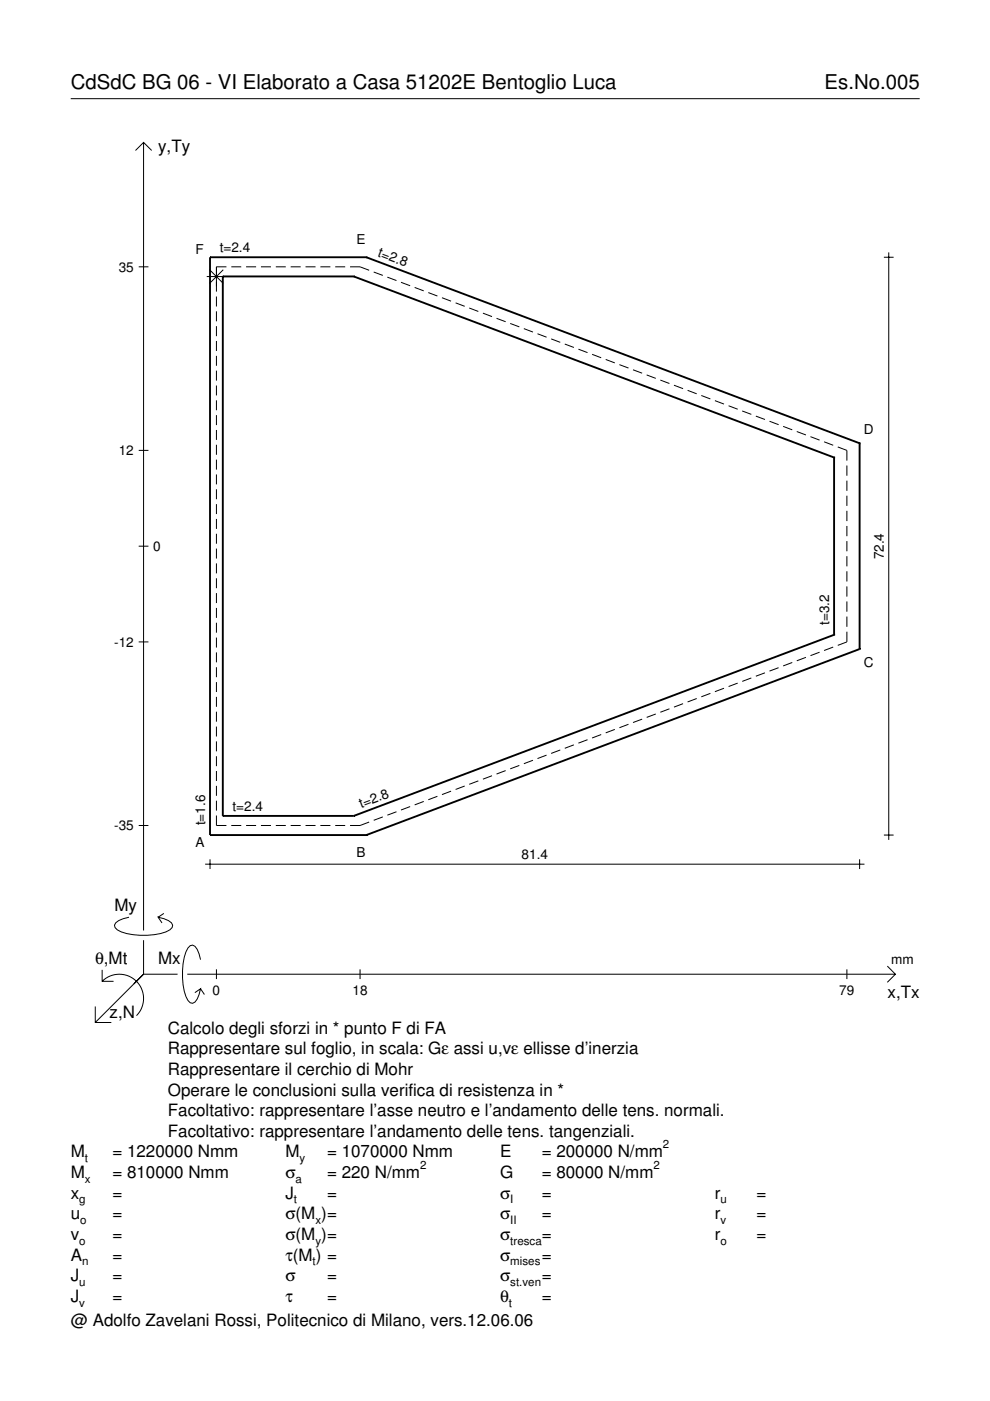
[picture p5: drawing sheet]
<svg xmlns="http://www.w3.org/2000/svg" width="210mm" height="297mm" viewBox="0 0 210 297" stroke-linecap="round" stroke-linejoin="round" font-family="sans-serif">
<g fill="none" stroke="#000" stroke-width=".21">
<path d="M15 20.9h180M28.7 31.9l1.7-1.7 1.8 1.7M30.4 30.2v167.1M29.4 56.6h2.1M43.8 58.6h4.1M44.4 57.2l2.9 2.9M47.3 57.2l-2.9 2.9M48 56.6h-2.1v5.2M49 56.6h2.1M52.2 56.6h2.1M55.3 56.6h2.1M58.5 56.6h2.1"/>
<path d="M61.6 56.6h2.1M64.8 56.6h2.1M67.9 56.6h2.1M71.1 56.6h2.1M74.2 56.6h2.1l2 .7M79.2 57.7l2 .7M82.1 58.8l2 .7M85 59.9l2 .7M187.4 54.5h2.1M188.4 53.5v124.6M45.9 62.9v2.1M45.9 66v2.1"/>
<path d="M45.9 69.2v2.1M45.9 72.3v2.1M45.9 75.4v2.2M45.9 78.6v2.1M87.9 60.9l1.9 .8M90.8 62l1.9 .8M93.7 63.1l1.9 .8M96.6 64.2l1.9 .7M99.5 65.3l1.9 .7M102.4 66.4l1.9 .7M105.3 67.5l1.9 .7M108.2 68.6l1.9 .7"/>
<path d="M111.1 69.7l1.9 .7M114 70.8l1.9 .7M116.9 71.9l1.9 .7M119.7 72.9l2 .8M122.6 74l2 .8M125.5 75.1l2 .8M128.4 76.2l2 .7M131.3 77.3l2 .7M134.2 78.4l1.9 .7M137.1 79.5l1.9 .7M29.4 95.5h2.1M45.9 81.7v2.1"/>
<path d="M45.9 84.9v2.1M45.9 88v2.1M45.9 91.2v2.1M45.9 94.3v2.1M45.9 97.5v2.1M140 80.6l1.9 .7M142.9 81.7l1.9 .7M145.8 82.8l1.9 .7M148.7 83.9l1.9 .7M151.6 84.9l1.9 .8M154.5 86l1.9 .8M157.4 87.1l1.9 .8"/>
<path d="M160.3 88.2l1.9 .7M163.2 89.3l1.9 .7M166 90.4l2 .7M168.9 91.5l2 .7M171.8 92.6l2 .7M174.7 93.7l2 .7M177.6 94.8l2 .7v2.2M179.6 98.7v2.2M29.4 115.8h2.1M45.9 100.6v2.1M45.9 103.7v2.2M45.9 106.9v2.1"/>
<path d="M45.9 110v2.1M45.9 113.2v2.1M45.9 116.3v2.1M45.9 119.5v2.1M179.6 101.9v2.2M179.6 105.1v2.2M179.6 108.3v2.2M179.6 111.5v2.2M179.6 114.7v2.2M179.6 117.9v2.2M29.4 136.1h2.1M45.9 122.6v2.1"/>
<path d="M45.9 125.7v2.2M45.9 128.9v2.1M45.9 132v2.1M45.9 135.2v2.1M45.9 138.3v2.1M170.9 139.4l-2 .7M173.8 138.3l-2 .7M176.7 137.2l-2 .7M179.6 121.1v2.2M179.6 124.3v2.2M179.6 127.5v2.2M179.6 130.7v2.2"/>
<path d="M179.6 133.9v2.2l-2 .7M45.9 141.5v2.1M45.9 144.6v2.1M45.9 147.8v2.1M45.9 150.9v2.1M45.9 154v2.2M45.9 157.2v2.1M118.8 159l-1.9 .7M121.7 157.9l-2 .8M124.6 156.8l-2 .8M127.5 155.7l-2 .8M130.4 154.7l-2 .7"/>
<path d="M133.3 153.6l-2 .7M136.1 152.5l-1.9 .7M139 151.4l-1.9 .7M141.9 150.3l-1.9 .7M144.8 149.2l-1.9 .7M147.7 148.1l-1.9 .7M150.6 147l-1.9 .7M153.5 145.9l-1.9 .8M156.4 144.8l-1.9 .8M159.3 143.7l-1.9 .8M162.2 142.7l-1.9 .7M165.1 141.6l-1.9 .7"/>
<path d="M168 140.5l-2 .7M29.4 175h2.1M45.9 172.9v2.1h2.1M45.9 160.3v2.1M45.9 163.5v2.1M45.9 166.6v2.1M45.9 169.8v2.1M49 175h2.1M52.2 175h2.1M55.3 175h2.1M58.5 175h2.1M61.6 175h2.1"/>
<path d="M64.8 175h2.1M67.9 175h2.1M71.1 175h2.1M78.3 174.3l-2 .7h-2.1M81.2 173.2l-2 .7M84.1 172.1l-2 .7M87 171l-2 .7M89.8 169.9l-1.9 .8M92.7 168.8l-1.9 .8M95.6 167.7l-1.9 .8M98.5 166.7l-1.9 .7M101.4 165.6l-1.9 .7"/>
<path d="M104.3 164.5l-1.9 .7M107.2 163.4l-1.9 .7M110.1 162.3l-1.9 .7M113 161.2l-1.9 .7M115.9 160.1l-1.9 .7M187.4 177.1h2.1M27.3 194.5a3.6 3.6 0 0 0-3 1.7l.1 .5a5.6 5.6 0 0 0 3.8 1.5 13.4 13.4 0 0 0 7.8-1l.5-.5 .1-.5a3.6 3.6 0 0 0-3.1-1.7l.8 1.2M30.4 199.3v7.3M34.7 193.7l-1.2 .8M43.5 183.2h139.8M44.5 182.2v2.1M182.3 182.2v2.1"/>
<path d="M20.2 213.4v3.4h3.4M21.7 208.1a5.1 5.1 0 0 1 7.2 0 5.1 5.1 0 0 1 0 7.2M21.7 205.6v2.5h2.4M30.4 206.6l-10.2 10.2M30.4 206.6h7.2M39.7 206.6h150.1M42.5 203.5a3.6 3.6 0 0 0-1.7-3.1l-.5 .1a5.7 5.7 0 0 0-1.5 3.8 13.3 13.3 0 0 0 1 7.8l.5 .5 .5 .1a3.6 3.6 0 0 0 1.7-3.1l-1.2 .9M42.5 209.6l.8 1.3M45.9 205.5v2.1M76.3 205.5v2.1M179.6 205.5v2.1M188.1 204.8l1.7 1.8-1.7 1.7"/>
</g>
<g fill="none" stroke="#000" stroke-width=".4">
<path d="M44.5 54.5h.1M44.5 54.5h33.2M44.5 54.5v122.6M47.2 58.6h.1M47.2 58.6h27.8M47.2 58.6v114.4M75 58.6h.1M75 58.6l101.8 38.4M77.7 54.5h.1M77.7 54.5l104.6 39.5M176.8 97h.1M176.8 97v37.6"/>
<path d="M182.3 94h.1M182.3 94v43.6M176.8 134.6h.1M176.8 134.6l-101.8 38.4M182.3 137.6h.1M182.3 137.6l-104.6 39.5M44.5 177.1h.1M44.5 177.1h33.2M47.2 173h.1M47.2 173h27.8M75 173h.1M77.7 177.1h.1"/>
</g>
<g font-size="4.3">
<text x="15" y="18.9">CdSdC BG 06 - VI Elaborato a Casa 51202E Bentoglio Luca</text>
<text x="174.8" y="18.9">Es.No.005</text>
</g>
<g font-size="3.6">
<text x="33.5" y="32.3">y,Ty</text>
<text x="24.3" y="193.2">My</text>
<text x="20.1" y="204.5">θ,Mt</text>
<text x="33.5" y="204.5">Mx</text>
<text x="23.2" y="215.8">z,N</text>
<text x="188.2" y="211.7">x,Tx</text>
<text x="35.6" y="219.2">Calcolo degli sforzi in * punto F di FA</text>
<text x="35.6" y="227.9">Rappresentare il cerchio di Mohr</text>
<text x="35.6" y="223.5">Rappresentare sul foglio, in scala: Gε assi u,vε ellisse d’inerzia</text>
<text x="35.6" y="232.3">Operare le conclusioni sulla verifica di resistenza in *</text>
<text x="35.6" y="236.7">Facoltativo: rappresentare l’asse neutro e l’andamento delle tens. normali.</text>
<text x="15" y="245.4">M</text>
<text x="23.8" y="245.4">= 1220000 Nmm</text>
<text x="35.6" y="241">Facoltativo: rappresentare l’andamento delle tens. tangenziali.</text>
<text x="60.5" y="245.4">M</text>
<text x="69.3" y="245.4">= 1070000 Nmm</text>
<text x="106" y="245.4">E</text>
<text x="114.9" y="245.4">= 200000 N/mm</text>
<text x="15" y="249.8">M</text>
<text x="23.8" y="249.8">= 810000 Nmm</text>
<text x="60.5" y="249.8">σ</text>
<text x="69.3" y="249.8">= 220 N/mm</text>
<text x="106" y="249.8">G</text>
<text x="114.9" y="249.8">= 80000 N/mm</text>
<text x="15" y="254.2">x</text>
<text x="23.8" y="254.2">=</text>
<text x="60.5" y="254.2">J</text>
<text x="69.3" y="254.2">=</text>
<text x="106" y="254.2">σ</text>
<text x="114.9" y="254.2">=</text>
<text x="151.5" y="254.2">r</text>
<text x="160.4" y="254.2">=</text>
<text x="15" y="258.5">u</text>
<text x="15" y="262.9">v</text>
<text x="23.8" y="258.5">=</text>
<text x="23.8" y="262.9">=</text>
<text x="60.5" y="262.9">σ(M )=</text>
<text x="60.5" y="258.5">σ(M )=</text>
<text x="106" y="258.5">σ</text>
<text x="106" y="262.9">σ</text>
<text x="114.9" y="258.5">=</text>
<text x="114.9" y="262.9">=</text>
<text x="151.5" y="258.5">r</text>
<text x="151.5" y="262.9">r</text>
<text x="160.4" y="258.5">=</text>
<text x="160.4" y="262.9">=</text>
<text x="15" y="267.3">A</text>
<text x="23.8" y="267.3">=</text>
<text x="60.5" y="267.3">τ(M ) =</text>
<text x="106" y="267.3">σ</text>
<text x="114.9" y="267.3">=</text>
<text x="15" y="271.7">J</text>
<text x="23.8" y="271.7">=</text>
<text x="60.5" y="271.7">σ</text>
<text x="69.3" y="271.7">=</text>
<text x="106" y="271.7">σ</text>
<text x="114.9" y="271.7">=</text>
<text x="15" y="281.2">@ Adolfo Zavelani Rossi, Politecnico di Milano, vers.12.06.06</text>
<text x="15" y="276">J</text>
<text x="23.8" y="276">=</text>
<text x="60.5" y="276">τ</text>
<text x="69.3" y="276">=</text>
<text x="106" y="276">θ</text>
<text x="114.9" y="276">=</text>
</g>
<g font-size="2.9">
<text x="41.5" y="53.8">F</text>
<text x="46.6" y="53.5">t=2.4</text>
<text x="75.6" y="51.8">E</text>
<text x="25.2" y="57.6">35</text>
<text x="80" y="54.3" transform="rotate(21 80 54.3)">t=2.8</text>
<text x="183.2" y="92">D</text>
<text x="25.2" y="96.5">12</text>
<text x="32.5" y="116.8">0</text>
<text x="187.4" y="118.6" transform="rotate(-90 187.4 118.6)">72.4</text>
<text x="24.2" y="137.1">-12</text>
<text x="175.8" y="132.5" transform="rotate(-90 175.8 132.5)">t=3.2</text>
<text x="183.2" y="141.4">C</text>
<text x="49.3" y="172">t=2.4</text>
<text x="76.6" y="171.3" transform="rotate(-21 76.6 171.3)">t=2.8</text>
<text x="24.2" y="176">-35</text>
<text x="41.5" y="179.6">A</text>
<text x="43.5" y="175" transform="rotate(-90 43.5 175)">t=1.6</text>
<text x="75.6" y="181.6">B</text>
<text x="110.6" y="182.2">81.4</text>
<text x="189" y="204.5">mm</text>
<text x="45.1" y="210.9">0</text>
<text x="74.7" y="210.9">18</text>
<text x="178" y="210.9">79</text>
</g>
<g font-size="2.4">
<text x="140.6" y="243.4">2</text>
<text x="18" y="246.4">t</text>
<text x="18" y="250.8">x</text>
<text x="62.7" y="250.8">a</text>
<text x="63.5" y="246.4">y</text>
<text x="89.1" y="247.8">2</text>
<text x="138.6" y="247.8">2</text>
<text x="16.8" y="255.2">g</text>
<text x="62.3" y="255.2">t</text>
<text x="108.2" y="255.2">I</text>
<text x="152.7" y="255.2">u</text>
<text x="16.8" y="263.9">o</text>
<text x="17" y="259.5">o</text>
<text x="66.9" y="259.5">x</text>
<text x="66.9" y="263.9">y</text>
<text x="108.2" y="259.5">II</text>
<text x="108.2" y="263.9">tresca</text>
<text x="152.7" y="259.5">v</text>
<text x="152.7" y="263.9">o</text>
<text x="17.4" y="268.3">n</text>
<text x="66.3" y="268.3">t</text>
<text x="108.2" y="268.3">mises</text>
<text x="16.8" y="272.7">u</text>
<text x="108.2" y="272.7">st.ven</text>
<text x="16.8" y="277">v</text>
<text x="107.9" y="277">t</text>
</g>
</svg>
